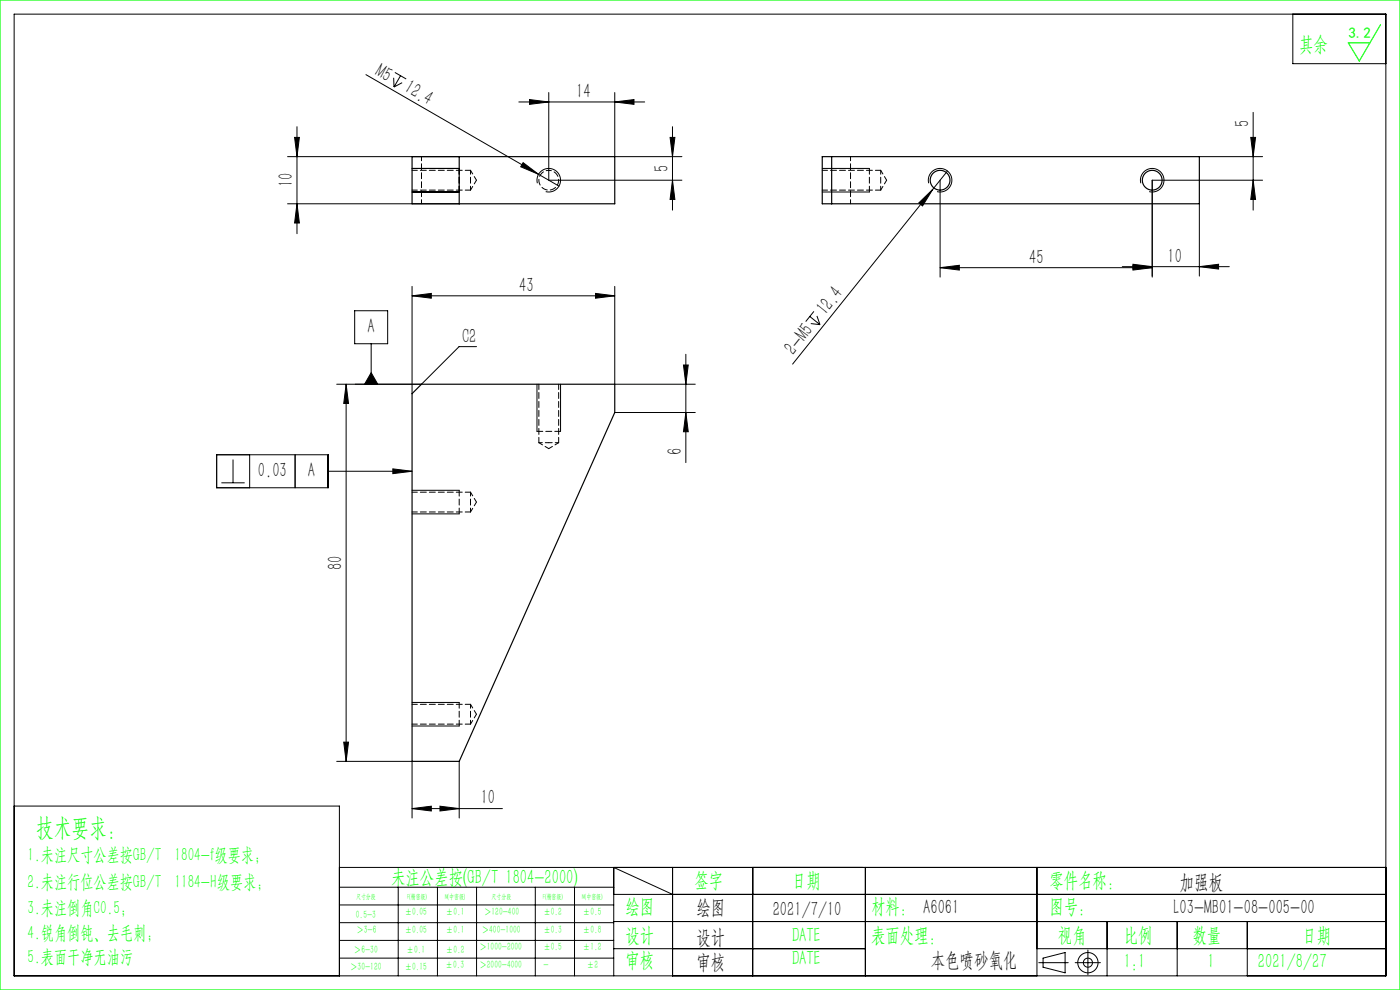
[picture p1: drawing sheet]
<svg xmlns="http://www.w3.org/2000/svg" width="297mm" height="210mm" viewBox="0 0 297 210" stroke-linecap="round" stroke-linejoin="round" font-family="sans-serif">
<g fill="none" stroke="#000" stroke-width=".21">
<path d="M3 3h291v204h-291zM77.6 15.8l41 23.7M83.5 16.5l.1 2M83.8 15.4l2.4 1.4M85 16.1l-1.4 2.4M85.3 17.5l-1.7 1M116.4 19.6v18.6h28.3M130.4 19.6v13.6h14.3M274.3 3v10.5h19.7M61 33.2h36.4M62.5 29.1h1l-.5 4.1zM63 26.9v22.7"/>
<path d="M87.4 35.7h10M110.1 21.6h26.7M111 34.5l3.3 2.5-3.8-1.6zM112.3 21.1l4.1 .5-4.1 .5zM114 38.9a2.5 2.5 0 0 1 2.2-3.2 2.5 2.5 0 0 1 2.7 2.7 2.5 2.5 0 0 1-3.1 2.2M130.4 21.6l4.1-.5v1zM142.2 29.1h1l-.5 4.1zM142.7 38.2l.5 4.1h-1zM142.7 26.9v17.7M174.4 35.7h10M197 38.9a2.5 2.5 0 0 1 2.2-3.2 2.5 2.5 0 0 1 2.7 2.7 2.5 2.5 0 0 1-3.1 2.2M199.4 38.2v20.6"/>
<path d="M201 36.3l-3.1 3.9M242 38.9a2.5 2.5 0 0 1 2.2-3.2 2.5 2.5 0 0 1 2.7 2.7 2.5 2.5 0 0 1-3.1 2.2M254.4 33.2h13.4M265.3 29.1h1.1l-.6 4.1zM265.8 23.8v20.8M265.8 38.2l.6 4.1h-1.1zM267.8 38.2h-23.4v20.6M61 43.2h36.4M63 43.2l.5 4.1h-1zM87.4 40.7h10M174.4 40.7h10M194.9 43l3-2.8-2.2 3.5z"/>
<path d="M197.9 40.2l-29.8 37M199.4 56.8l4.1-.5v1zM199.4 56.8h45M238.1 56.6h22.7M240.4 56.1l4 .5-4 .5zM240.4 56.3l4 .5-4 .5zM254.4 56.6l4.1-.5v1zM254.4 43.2v15.4M75.2 65.9h7v7h-7zM78.7 72.9v8.6M78.7 79.1l1.4 2.4h-2.8zM87.4 62.7l4.1-.5v1.1z"/>
<path d="M87.4 60.7v22.8M87.4 62.7h43M101.1 73.5h-3.7l-8 8h-18M126.3 62.2l4.1 .5-4.1 .6zM130.4 60.7v20.8h17.1M145 77.4h1l-.5 4.1zM145.5 75.2v22.9M171.8 67.1l2.2 1.8M172 68.6l2 .3M172.7 66.1l-1.8 2.1M173.3 67l.7 1.9M46 96.5h23.6v7h-23.6z"/>
<path d="M49.4 97.5v4.9M53 96.5v7M62.6 96.5v7M69.6 100h17.8M73.4 81.5l.5 4.1h-1zM73.4 81.5v80M83.3 99.5l4.1 .5-4.1 .5zM113.9 81.5v10M118.9 81.5v10M130.4 87.5h17.1M145.5 87.5l.5 4.1h-1zM47 102.4h4.9"/>
<path d="M87.4 104h10M87.4 109h10M72.9 157.4h1l-.5 4.1zM87.4 149h10M87.4 154h10M3 171h69v36M71.4 161.5h16v12M87.4 171.5l4.1-.5v1zM87.4 171.5h19.2M93.3 171l4.1 .5-4.1 .5zM97.4 161.5v12M72 184h222"/>
<path d="M72 188.2h58.2M72 192h58.2M72 195.7h58.2M72 199.5h58.2M84.5 188.2v18.8M92.8 188.2v18.8M101.1 188.2v18.8M113.6 188.2v18.8M121.9 188.2v18.8M130.2 189.7h163.8M130.2 195.5h163.8M142.7 189.7l-12.5-5.7v23"/>
<path d="M142.7 184v23M159.7 184v23M183.6 184v23M220 184v23M234.9 195.5v11.5M249.7 195.5v11.5M264.6 195.5v11.5M72 203.2h58.2M130.2 201.2h53.4M220 201.2h74M220.4 204.2h6.2M221.3 203.2l4.7-1.1v4.3l-4.7-1.2z"/>
<path d="M228.1 204.2h5.3M230.8 201.5v5.3"/>
<circle cx="230.8" cy="204.2" r="2.15"/>
<circle cx="230.8" cy="204.2" r=".96"/>
</g>
<path d="M0 0h297v210h-297zM292.9 5.2l-4.5 7.7-2.4-3.8h4.6" fill="none" stroke="#0f0" stroke-width=".25"/>
<path d="M97.4 40.7v-5M184.4 40.7v-5M113.9 91.5h5M97.4 109v-5M97.4 154v-5" fill="none" stroke="#000" stroke-width=".21" stroke-dasharray="1.3 .6"/>
<g fill="#000">
<path d="M111 34.5l3.3 2.5-3.8-1.6zM194.9 43l3-2.8-2.2 3.5z"/>
<path d="M112.3 21.1l4.1 .5-4.1 .5zM130.4 21.6l4.1-.5v1zM87.4 62.7l4.1-.5v1.1zM126.3 62.2l4.1 .5-4.1 .6zM240.4 56.1l4 .5-4 .5zM254.4 56.6l4.1-.5v1z"/>
<path d="M142.2 29.1h1l-.5 4.1zM142.7 38.2l.5 4.1h-1zM73.4 81.5l.5 4.1h-1zM72.9 157.4h1l-.5 4.1zM145 77.4h1l-.5 4.1zM145.5 87.5l.5 4.1h-1z"/>
<path d="M63 43.2l.5 4.1h-1zM62.5 29.1h1l-.5 4.1zM265.8 38.2l.6 4.1h-1.1zM265.3 29.1h1.1l-.6 4.1z"/>
<path d="M240.4 56.3l4 .5-4 .5zM199.4 56.8l4.1-.5v1z"/>
<path d="M83.3 99.5l4.1 .5-4.1 .5zM78.7 79.1l1.4 2.4h-2.8z"/>
<path d="M93.3 171l4.1 .5-4.1 .5zM87.4 171.5l4.1-.5v1z"/>
</g>
<g fill="none" stroke="#000" stroke-width=".25">
<path d="M87.4 33.2h43v10h-43zM97.4 33.2v10M174.4 33.2h80v10h-80zM176.4 33.2v10M87.4 83.5l2-2h41v6l-33 74h-10z"/>
<circle cx="199.4" cy="38.2" r="2.1"/>
<circle cx="244.4" cy="38.2" r="2.1"/>
</g>
<g fill="none" stroke="#000" stroke-width=".21" stroke-dasharray="1.3 .6" stroke-dashoffset=".4">
<path d="M101.1 38.2l-1.3-2.1M188.1 38.2l-1.3-2.1M89.4 43.2v-10M99.8 40.3v-4.2M99.8 40.3l1.3-2.1M180.4 43.2v-10M186.8 40.3v-4.2M186.8 40.3l1.3-2.1M114.3 93.9l2.1 1.3M116.4 95.2l2.1-1.3M99.8 108.6v-4.2M99.8 108.6l1.3-2.1"/>
<path d="M101.1 106.5l-1.3-2.1M99.8 153.6v-4.2M99.8 153.6l1.3-2.1M101.1 151.5l-1.3-2.1"/>
</g>
<path d="M116.4 36.1a2.1 2.1 0 0 1 1.9 3.1 2.1 2.1 0 0 1-3.6 .3 2.1 2.1 0 0 1 1.3-3.3l.4-.1" fill="none" stroke="#000" stroke-width=".21" stroke-dasharray="1.3 .6" stroke-dashoffset=".7"/>
<path d="M99.8 36.1h-12.4M186.8 36.1h-12.4M87.4 40.3h12.4M174.4 40.3h12.4M114.3 81.5v12.4M118.5 93.9v-12.4M87.4 108.6h12.4M99.8 104.4h-12.4M87.4 153.6h12.4M99.8 149.4h-12.4" fill="none" stroke="#000" stroke-width=".21" stroke-dasharray="1.3 .6" stroke-dashoffset=".1"/>
<path d="M114.3 93.9h2.1M116.4 93.9h2.1" fill="none" stroke="#000" stroke-width=".21" stroke-dasharray="1.3 .6" stroke-dashoffset=".5"/>
<text font-size="5.4" fill="#0f0" x="7.7" y="177.2">技术要求：</text>
<g font-size="4.4" fill="#0f0">
<text x="275.6" y="10.8">其余</text>
<text x="83" y="187.5">未注公差按(GB/T 1804-2000)</text>
<text x="147.3" y="188">签字</text>
<text x="168" y="188">日期</text>
<text x="222.6" y="188">零件名称：</text>
<text x="132.7" y="193.6">绘图</text>
<text x="184.8" y="193.6">材料： A6061</text>
<text x="222.6" y="193.6">图号：</text>
<text x="132.7" y="199.8">设计</text>
<text x="168" y="199.8">DATE</text>
<text x="184.8" y="199.8">表面处理：</text>
<text x="224.4" y="199.8">视角</text>
<text x="238.4" y="199.8">比例</text>
<text x="253" y="199.8">数量</text>
<text x="276.3" y="199.8">日期</text>
<text x="132.7" y="205.1">审核</text>
<text x="168" y="204.6">DATE</text>
<text x="238.4" y="205.3">1:1</text>
<text x="256.2" y="205.3">1</text>
<text x="266.9" y="205.3">2021/8/27</text>
</g>
<g font-size="4.4">
<text x="79.4" y="15.8" transform="rotate(30 79.4 15.8)">M5</text>
<text x="85.5" y="19.4" transform="rotate(30 85.5 19.4)">12.4</text>
<text x="122.2" y="20.8">14</text>
<text x="265" y="26.9" transform="rotate(-90 265 26.9)">5</text>
<text x="62.1" y="39.7" transform="rotate(-90 62.1 39.7)">10</text>
<text x="141.8" y="36.4" transform="rotate(-90 141.8 36.4)">5</text>
<text x="218.3" y="55.9">45</text>
<text x="247.7" y="55.7">10</text>
<text x="110.1" y="61.9">43</text>
<text x="78" y="70.7">A</text>
<text x="175.2" y="67.1" transform="rotate(-51 175.2 67.1)">12.4</text>
<text x="98" y="72.7">C2</text>
<text x="168.4" y="75.5" transform="rotate(-51 168.4 75.5)">2-M5</text>
<text x="54.7" y="101.3">0.03</text>
<text x="65.3" y="101.3">A</text>
<text x="144.6" y="96.6" transform="rotate(-90 144.6 96.6)">6</text>
<text x="72.6" y="120.9" transform="rotate(-90 72.6 120.9)">80</text>
<text x="102" y="170.6">10</text>
<text x="250.3" y="188.6">加强板</text>
<text x="147.8" y="194">绘图</text>
<text x="163.9" y="194.3">2021/7/10</text>
<text x="249" y="194">L03-MB01-08-005-00</text>
<text x="147.8" y="200.2">设计</text>
<text x="147.8" y="205.5">审核</text>
<text x="197.5" y="205">本色喷砂氧化</text>
</g>
<g font-size="4" fill="#0f0">
<text x="5.9" y="182.6">1.未注尺寸公差按GB/T 1804-f级要求；</text>
<text x="5.9" y="188.4">2.未注行位公差按GB/T 1184-H级要求；</text>
<text x="5.9" y="193.9">3.未注倒角C0.5；</text>
<text x="5.9" y="199.2">4.锐角倒钝、去毛刺；</text>
<text x="5.9" y="204.2">5.表面干净无油污</text>
</g>
<text font-size="3.2" fill="#0f0" x="286.1" y="8">3.2</text>
<g font-size="2.3" fill="#0f0">
<text x="75.5" y="194.7">0.5-3</text>
<text x="75.6" y="198">＞3-6</text>
<text x="85.9" y="194.2">±0.05</text>
<text x="85.9" y="198">±0.05</text>
<text x="94.6" y="194.2">±0.1</text>
<text x="94.6" y="198">±0.1</text>
<text x="102.2" y="198">＞400-1000</text>
<text x="102.7" y="194.2">＞120-400</text>
<text x="115.3" y="194.2">±0.2</text>
<text x="115.3" y="198">±0.3</text>
<text x="123.7" y="194.2">±0.5</text>
<text x="123.7" y="198">±0.8</text>
<text x="75.1" y="202.2">＞6-30</text>
<text x="86.3" y="202.2">±0.1</text>
<text x="94.6" y="202.2">±0.2</text>
<text x="101.7" y="201.6">＞1000-2000</text>
<text x="115.3" y="201.6">±0.5</text>
<text x="123.7" y="201.6">±1.2</text>
<text x="74.3" y="205.8">＞30-120</text>
<text x="85.9" y="205.8">±0.15</text>
<text x="94.5" y="205.4">±0.3</text>
<text x="101.7" y="205.4">＞2000-4000</text>
<text x="115.3" y="205.4">-</text>
<text x="124.5" y="205.4">±2</text>
</g>
<g font-size="1.5" fill="#0f0">
<text x="75.5" y="190.6">尺寸分段</text>
<text x="86.4" y="190.6">F(精密级)</text>
<text x="94.4" y="190.6">M(中密级)</text>
<text x="104.3" y="190.6">尺寸分段</text>
<text x="115.2" y="190.6">F(精密级)</text>
<text x="123.5" y="190.6">M(中密级)</text>
</g>
</svg>
